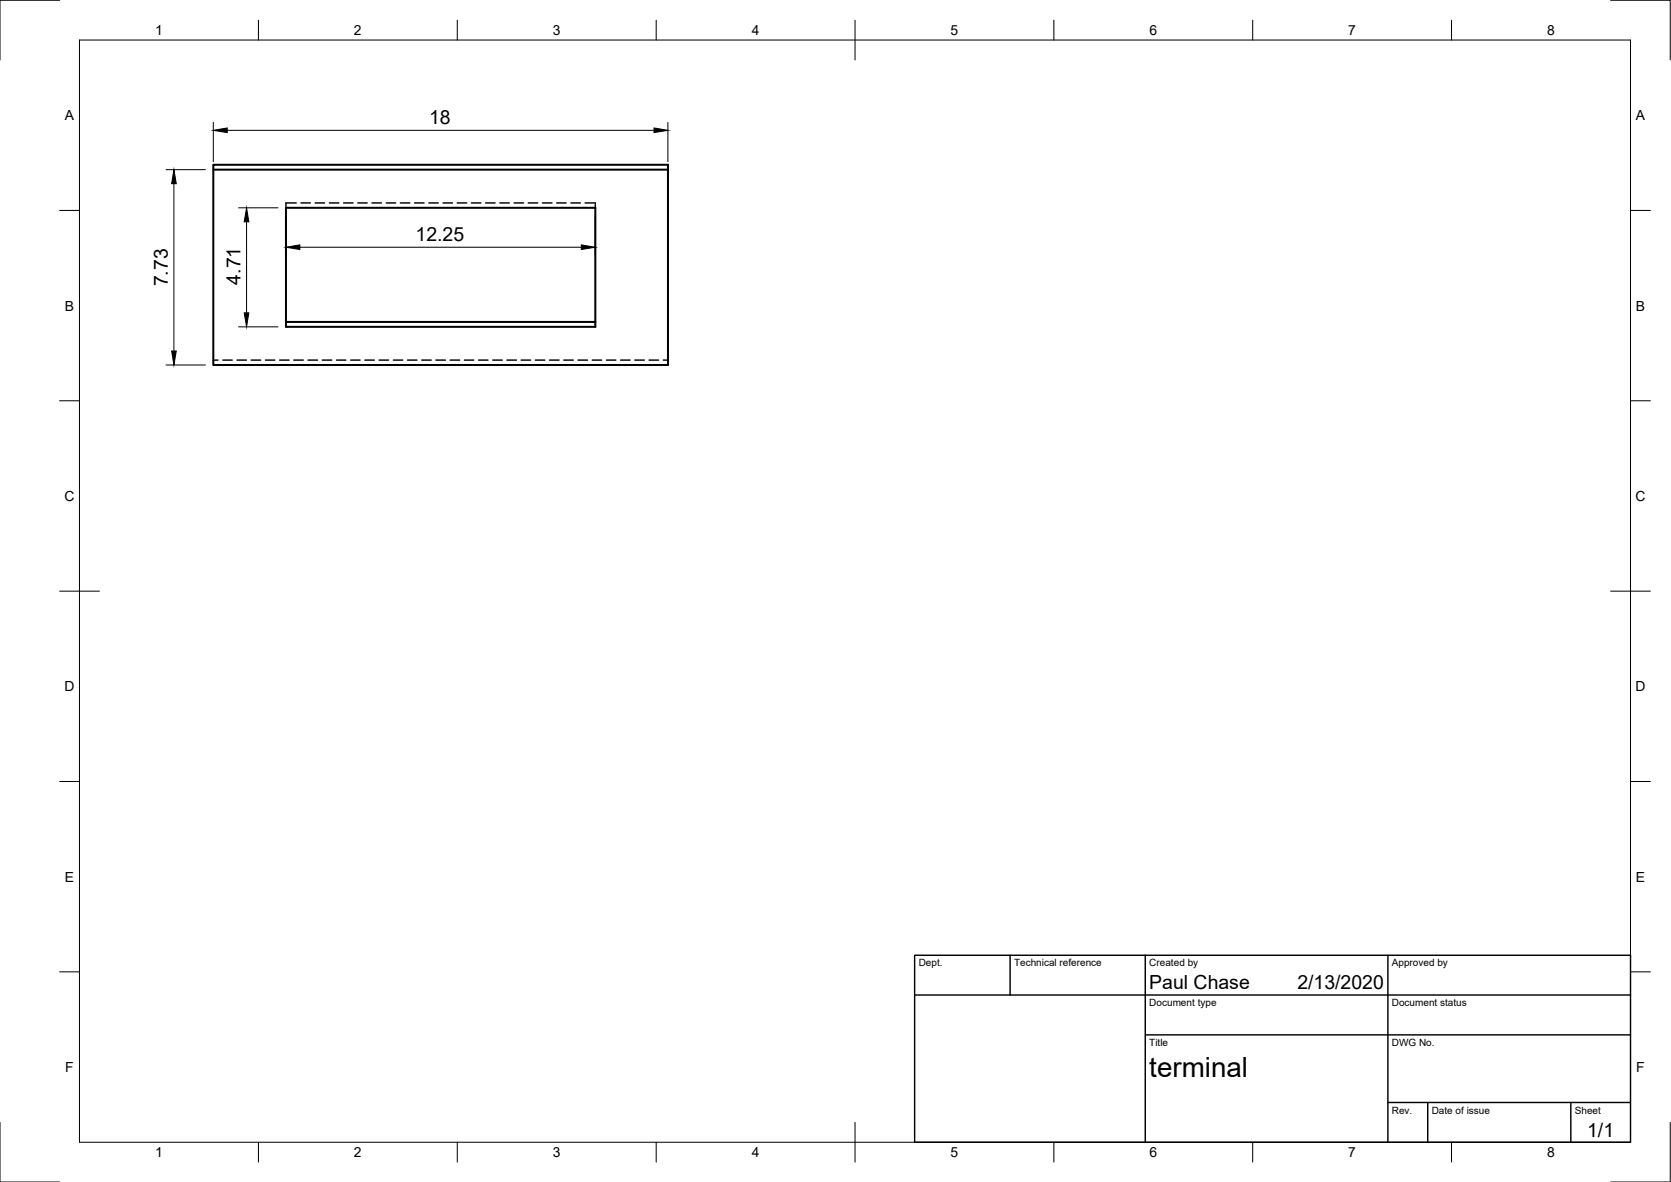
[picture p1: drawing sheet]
<svg xmlns="http://www.w3.org/2000/svg" width="420mm" height="297mm" viewBox="0 0 420 297" stroke-linecap="round" stroke-linejoin="round" font-family="sans-serif">
<!-- layer: Visible -->
<path d="M53.6 41.4h114.4v50.3h-114.4zM53.6 42.6h114.4M71.9 52.2h77.8v29.9h-77.8zM71.9 80.9h77.8" fill="none" stroke="#000" stroke-width=".51"/>
<!-- layer: Hidden -->
<g fill="none" stroke="#000" stroke-width=".36">
<path d="M74.5 51h-2.6v1.2M75.7 51h2.3M79.2 51h2.4M82.8 51h2.4M86.4 51h2.4M90 51h2.3M93.5 51h2.4M97.1 51h2.4M100.7 51h2.4M104.2 51h2.4M107.8 51h2.4M111.4 51h2.4"/>
<path d="M115 51h2.3M118.5 51h2.4M122.1 51h2.4M125.7 51h2.4M129.3 51h2.3M132.8 51h2.4M136.4 51h2.4M140 51h2.3M143.6 51h2.3M147.1 51h2.6v1.2M53.6 90.5h1.2M56 90.5h2.4"/>
<path d="M59.6 90.5h2.4M63.2 90.5h2.4M66.7 90.5h2.4M70.3 90.5h2.4M73.9 90.5h2.4M77.4 90.5h2.4M81 90.5h2.4M84.6 90.5h2.4M88.2 90.5h2.4M91.7 90.5h2.4M95.3 90.5h2.4M98.9 90.5h2.4"/>
<path d="M102.5 90.5h2.3M106 90.5h2.4M109.6 90.5h2.4M113.2 90.5h2.4M116.8 90.5h2.3M120.3 90.5h2.4M123.9 90.5h2.4M127.5 90.5h2.4M131 90.5h2.4M134.6 90.5h2.4M138.2 90.5h2.4M141.8 90.5h2.3"/>
<path d="M145.3 90.5h2.4M148.9 90.5h2.4M152.5 90.5h2.4M156 90.5h2.4M159.6 90.5h2.4M163.2 90.5h2.4M166.8 90.5h1.2"/>
</g>
<!-- layer: Border -->
<g fill="none" stroke="#000" stroke-width=".25">
<path d="M15 .1h-15v15M20 10.1h390v276.9h-390zM65 5.1v5M115 5.1v5M165 5.1v5M215 5.1v10M265 5.1v5M315 5.1v5M365 5.1v5M405 .1h15v15M15 52.9h5M410 52.9h5"/>
<path d="M15 100.7h5M410 100.7h5M15 148.6h10M405 148.6h10M15 196.4h5M410 196.4h5M15 244.2h5M410 244.2h5M0 282.1v14.9h15M65 287v5M115 287v5M165 287v5"/>
<path d="M215 282.1v9.9M265 287v5M315 287v5M365 287v5M420 282.1v14.9h-15"/>
</g>
<!-- layer: TitleBlock -->
<path d="M230 240.1h180v46.9h-180zM230 250h180M254 240.1v9.9M288 240.1v46.9M349 240.1v46.9M288 260.1h122M349 277.1h61M359 277.1v9.9M395 277.1v9.9" fill="none" stroke="#000" stroke-width=".36"/>
<!-- layer: Dimensions -->
<path d="M53.6 30.7v9.9M57.1 32.8h107.3M167.9 30.7v9.9M41.7 42.6h9.9M43.7 46.2v42M60 52.2h9.9M62 55.7v22.9M71.9 54.2v9.9M149.7 54.2v9.9M75.4 62.1h70.8M41.7 91.7h9.9M60 82.1h9.9" fill="none" stroke="#000" stroke-width=".25"/>
<path d="M53.6 32.8l3.5-.6v1.1zM164.4 32.2l3.5 .6-3.5 .5zM43.7 42.6l.6 3.6h-1.1zM62 52.2l.6 3.5h-1.2zM61.4 78.6h1.2l-.6 3.5zM71.9 62.1l3.5-.6v1.2zM146.2 61.5l3.5 .6-3.5 .6zM43.2 88.2h1.1l-.6 3.5z" fill="#000" stroke="#000" stroke-width=".25"/>
<text font-size="7" x="289" y="270.6">terminal</text>
<g font-size="4.9">
<text x="107.9" y="31.2">18</text>
<text x="104.5" y="60.6">12.25</text>
<text x="42.2" y="72" transform="rotate(-90 42.2 72)">7.73</text>
<text x="60.5" y="71.5" transform="rotate(-90 60.5 71.5)">4.71</text>
<text x="289" y="248.5">Paul Chase</text>
<text x="326.2" y="248.5">2/13/2020</text>
<text x="399.1" y="285.7">1/1</text>
</g>
<g font-size="3.5">
<text x="39" y="8.8">1</text>
<text x="89" y="8.8">2</text>
<text x="139" y="8.8">3</text>
<text x="189" y="8.8">4</text>
<text x="239" y="8.8">5</text>
<text x="289" y="8.8">6</text>
<text x="339" y="8.8">7</text>
<text x="389" y="8.8">8</text>
<text x="16.3" y="30.2">A</text>
<text x="411.3" y="30.2">A</text>
<text x="16.3" y="78">B</text>
<text x="411.3" y="78">B</text>
<text x="16.2" y="125.9">C</text>
<text x="411.2" y="125.9">C</text>
<text x="16.2" y="173.7">D</text>
<text x="411.2" y="173.7">D</text>
<text x="16.3" y="221.6">E</text>
<text x="411.3" y="221.6">E</text>
<text x="16.4" y="269.4">F</text>
<text x="411.4" y="269.4">F</text>
<text x="39" y="290.8">1</text>
<text x="89" y="290.8">2</text>
<text x="139" y="290.8">3</text>
<text x="189" y="290.8">4</text>
<text x="239" y="290.8">5</text>
<text x="289" y="290.8">6</text>
<text x="339" y="290.8">7</text>
<text x="389" y="290.8">8</text>
</g>
<g font-size="2.5">
<text x="231" y="242.9">Dept.</text>
<text x="255" y="242.9">Technical reference</text>
<text x="289" y="242.9">Created by</text>
<text x="350" y="242.9">Approved by</text>
<text x="289" y="252.8">Document type</text>
<text x="350" y="252.8">Document status</text>
<text x="289" y="262.9">Title</text>
<text x="350" y="262.9">DWG No.</text>
<text x="350" y="279.9">Rev.</text>
<text x="360" y="279.9">Date of issue</text>
<text x="396" y="279.9">Sheet</text>
</g>
</svg>
